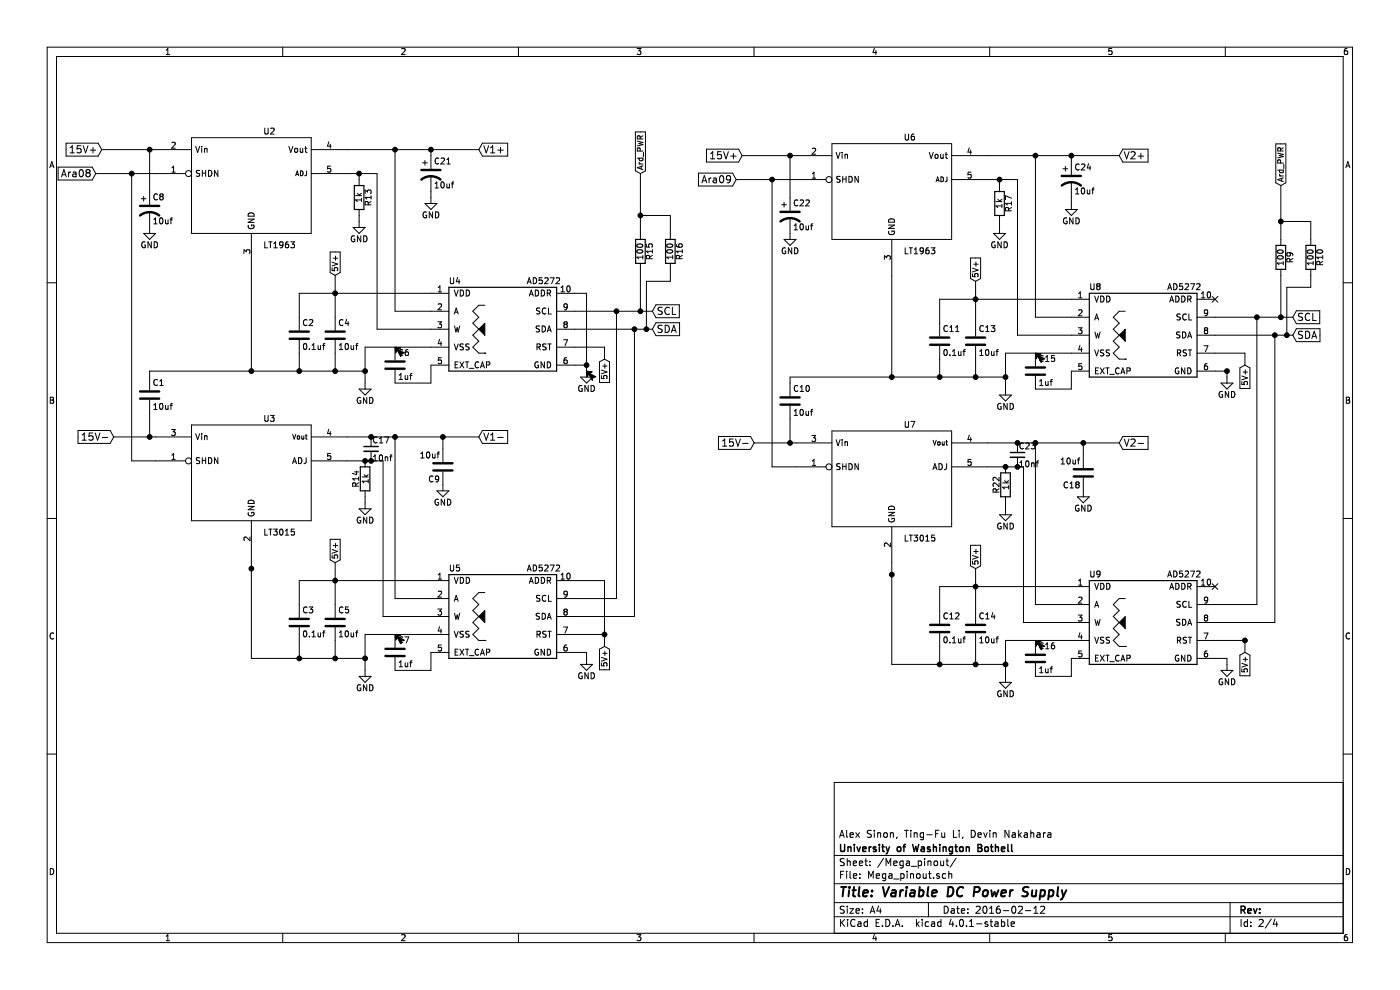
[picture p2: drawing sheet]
EESchema Schematic File Version 2
LIBS:arduino_shieldsNCL
LIBS:Capstone_Motherboard-rescue
LIBS:interface
LIBS:Conn120
LIBS:power
LIBS:device
LIBS:transistors
LIBS:conn
LIBS:linear
LIBS:regul
LIBS:74xx
LIBS:cmos4000
LIBS:adc-dac
LIBS:memory
LIBS:xilinx
LIBS:microcontrollers
LIBS:dsp
LIBS:microchip
LIBS:analog_switches
LIBS:motorola
LIBS:texas
LIBS:intel
LIBS:audio
LIBS:digital-audio
LIBS:philips
LIBS:display
LIBS:cypress
LIBS:siliconi
LIBS:opto
LIBS:atmel
LIBS:contrib
LIBS:valves
LIBS:Capstone_Motherboard-cache
EELAYER 25 0
EELAYER END
$Descr A4 11693 8268
encoding utf-8
Sheet 2 4
Title "Variable DC Power Supply"
Date "2016-02-12"
Rev ""
Comp "University of Washington Bothell"
Comment1 "Alex Sinon, Ting-Fu Li, Devin Nakahara"
Comment2 ""
Comment3 ""
Comment4 ""
$EndDescr
$Comp
L AD5272-RESCUE-digitalPot U4
U 1 1
P 4200 2750
F 0 "U4" H 3750 3150 50  0000 L CNN
F 1 "AD5272" H 4400 3150 50  0000 L CNN
F 2 "Housings_DIP:DIP-10_W7.62mm" H 4200 2750 50  0001 C CNN
F 3 "" H 4200 2750 50  0000 C CNN
	1    4200 2750
	1    0    0    -1  
$EndComp
$Comp
L C C4
U 1 1
P 2800 2800
F 0 "C4" H 2825 2900 50  0000 L CNN
F 1 "10uf" H 2825 2700 50  0000 L CNN
F 2 "Capacitors_ThroughHole:C_Radial_D5_L6_P2.5" H 2838 2650 50  0001 C CNN
F 3 "" H 2800 2800 50  0000 C CNN
	1    2800 2800
	1    0    0    -1  
$EndComp
$Comp
L C C2
U 1 1
P 2500 2800
F 0 "C2" H 2525 2900 50  0000 L CNN
F 1 "0.1uf" H 2525 2700 50  0000 L CNN
F 2 "Capacitors_SMD:C_1206_HandSoldering" H 2538 2650 50  0001 C CNN
F 3 "" H 2500 2800 50  0000 C CNN
	1    2500 2800
	1    0    0    -1  
$EndComp
$Comp
L C C6
U 1 1
P 3300 3050
F 0 "C6" H 3325 3150 50  0000 L CNN
F 1 "1uf" H 3325 2950 50  0000 L CNN
F 2 "Capacitors_SMD:C_1206_HandSoldering" H 3338 2900 50  0001 C CNN
F 3 "" H 3300 3050 50  0000 C CNN
	1    3300 3050
	1    0    0    -1  
$EndComp
$Comp
L GND #PWR08
U 1 1
P 3050 3200
F 0 "#PWR08" H 3050 2950 50  0001 C CNN
F 1 "GND" H 3050 3050 50  0000 C CNN
F 2 "" H 3050 3200 50  0000 C CNN
F 3 "" H 3050 3200 50  0000 C CNN
	1    3050 3200
	1    0    0    -1  
$EndComp
$Comp
L GND #PWR09
U 1 1
P 4900 3100
F 0 "#PWR09" H 4900 2850 50  0001 C CNN
F 1 "GND" H 4900 2950 50  0000 C CNN
F 2 "" H 4900 3100 50  0000 C CNN
F 3 "" H 4900 3100 50  0000 C CNN
	1    4900 3100
	1    0    0    -1  
$EndComp
Text GLabel 5450 2600 2    60   Input ~ 0
SCL
Text GLabel 5450 2750 2    60   Input ~ 0
SDA
$Comp
L LT1963-RESCUE-digitalPot U2
U 1 1
P 2100 1550
F 0 "U2" H 2200 2000 50  0000 L CNN
F 1 "LT1963" H 2200 1050 50  0000 L CNN
F 2 "TO_SOT_Packages_THT:Pentawatt_Neutral_Staggered-Typ1_Horizontal_TO220-5-TA05B" H 2100 1550 50  0001 C CNN
F 3 "" H 2100 1550 50  0000 C CNN
	1    2100 1550
	1    0    0    -1  
$EndComp
$Comp
L R R13
U 1 1
P 3000 1650
F 0 "R13" V 3080 1650 50  0000 C CNN
F 1 "1k" V 3000 1650 50  0000 C CNN
F 2 "Resistors_SMD:R_1206_HandSoldering" V 2930 1650 50  0001 C CNN
F 3 "" H 3000 1650 50  0000 C CNN
	1    3000 1650
	1    0    0    -1  
$EndComp
$Comp
L GND #PWR010
U 1 1
P 3000 1850
F 0 "#PWR010" H 3000 1600 50  0001 C CNN
F 1 "GND" H 3000 1700 50  0000 C CNN
F 2 "" H 3000 1850 50  0000 C CNN
F 3 "" H 3000 1850 50  0000 C CNN
	1    3000 1850
	1    0    0    -1  
$EndComp
$Comp
L GND #PWR011
U 1 1
P 3600 1650
F 0 "#PWR011" H 3600 1400 50  0001 C CNN
F 1 "GND" H 3600 1500 50  0000 C CNN
F 2 "" H 3600 1650 50  0000 C CNN
F 3 "" H 3600 1650 50  0000 C CNN
	1    3600 1650
	1    0    0    -1  
$EndComp
Text GLabel 4000 1250 2    60   Input ~ 0
V1+
Text GLabel 800  1450 0    60   Input ~ 0
Ara08
Text GLabel 850  1250 0    60   Input ~ 0
15V+
$Comp
L AD5272-RESCUE-digitalPot U5
U 1 1
P 4200 5150
F 0 "U5" H 3750 5550 50  0000 L CNN
F 1 "AD5272" H 4400 5550 50  0000 L CNN
F 2 "Housings_DIP:DIP-10_W7.62mm" H 4200 5150 50  0001 C CNN
F 3 "" H 4200 5150 50  0000 C CNN
	1    4200 5150
	1    0    0    -1  
$EndComp
$Comp
L C C5
U 1 1
P 2800 5200
F 0 "C5" H 2825 5300 50  0000 L CNN
F 1 "10uf" H 2825 5100 50  0000 L CNN
F 2 "Capacitors_ThroughHole:C_Radial_D5_L6_P2.5" H 2838 5050 50  0001 C CNN
F 3 "" H 2800 5200 50  0000 C CNN
	1    2800 5200
	1    0    0    -1  
$EndComp
$Comp
L C C3
U 1 1
P 2500 5200
F 0 "C3" H 2525 5300 50  0000 L CNN
F 1 "0.1uf" H 2525 5100 50  0000 L CNN
F 2 "Capacitors_SMD:C_1206_HandSoldering" H 2538 5050 50  0001 C CNN
F 3 "" H 2500 5200 50  0000 C CNN
	1    2500 5200
	1    0    0    -1  
$EndComp
$Comp
L C C7
U 1 1
P 3300 5450
F 0 "C7" H 3325 5550 50  0000 L CNN
F 1 "1uf" H 3325 5350 50  0000 L CNN
F 2 "Capacitors_SMD:C_1206_HandSoldering" H 3338 5300 50  0001 C CNN
F 3 "" H 3300 5450 50  0000 C CNN
	1    3300 5450
	1    0    0    -1  
$EndComp
$Comp
L GND #PWR012
U 1 1
P 3050 5600
F 0 "#PWR012" H 3050 5350 50  0001 C CNN
F 1 "GND" H 3050 5450 50  0000 C CNN
F 2 "" H 3050 5600 50  0000 C CNN
F 3 "" H 3050 5600 50  0000 C CNN
	1    3050 5600
	1    0    0    -1  
$EndComp
$Comp
L GND #PWR013
U 1 1
P 4900 5500
F 0 "#PWR013" H 4900 5250 50  0001 C CNN
F 1 "GND" H 4900 5350 50  0000 C CNN
F 2 "" H 4900 5500 50  0000 C CNN
F 3 "" H 4900 5500 50  0000 C CNN
	1    4900 5500
	1    0    0    -1  
$EndComp
$Comp
L R R14
U 1 1
P 3050 4000
F 0 "R14" V 3130 4000 50  0000 C CNN
F 1 "1k" V 3050 4000 50  0000 C CNN
F 2 "Resistors_SMD:R_1206_HandSoldering" V 2980 4000 50  0001 C CNN
F 3 "" H 3050 4000 50  0000 C CNN
	1    3050 4000
	-1   0    0    1   
$EndComp
$Comp
L C C9
U 1 1
P 3700 3900
F 0 "C9" H 3725 4000 50  0000 L CNN
F 1 "10uf" H 3725 3800 50  0000 L CNN
F 2 "Capacitors_ThroughHole:C_Radial_D5_L6_P2.5" H 3738 3750 50  0001 C CNN
F 3 "" H 3700 3900 50  0000 C CNN
	1    3700 3900
	-1   0    0    1   
$EndComp
$Comp
L GND #PWR014
U 1 1
P 3700 4050
F 0 "#PWR014" H 3700 3800 50  0001 C CNN
F 1 "GND" H 3700 3900 50  0000 C CNN
F 2 "" H 3700 4050 50  0000 C CNN
F 3 "" H 3700 4050 50  0000 C CNN
	1    3700 4050
	1    0    0    -1  
$EndComp
Text GLabel 4000 3650 2    60   Input ~ 0
V1-
$Comp
L LT3015-RESCUE-digitalPot U3
U 1 1
P 2100 3950
F 0 "U3" H 2200 4400 50  0000 L CNN
F 1 "LT3015" H 2200 3450 50  0000 L CNN
F 2 "" H 2100 3950 50  0001 C CNN
F 3 "" H 2100 3950 50  0000 C CNN
	1    2100 3950
	1    0    0    -1  
$EndComp
Text GLabel 950  3650 0    60   Input ~ 0
15V-
$Comp
L C C1
U 1 1
P 1250 3300
F 0 "C1" H 1275 3400 50  0000 L CNN
F 1 "10uf" H 1275 3200 50  0000 L CNN
F 2 "" H 1288 3150 50  0001 C CNN
F 3 "" H 1250 3300 50  0000 C CNN
	1    1250 3300
	1    0    0    -1  
$EndComp
$Comp
L GND #PWR015
U 1 1
P 3050 4200
F 0 "#PWR015" H 3050 3950 50  0001 C CNN
F 1 "GND" H 3050 4050 50  0000 C CNN
F 2 "" H 3050 4200 50  0000 C CNN
F 3 "" H 3050 4200 50  0000 C CNN
	1    3050 4200
	1    0    0    -1  
$EndComp
$Comp
L R R15
U 1 1
P 5350 2100
F 0 "R15" V 5430 2100 50  0000 C CNN
F 1 "100" V 5350 2100 50  0000 C CNN
F 2 "" V 5280 2100 50  0001 C CNN
F 3 "" H 5350 2100 50  0000 C CNN
	1    5350 2100
	1    0    0    -1  
$EndComp
$Comp
L R R16
U 1 1
P 5600 2100
F 0 "R16" V 5680 2100 50  0000 C CNN
F 1 "100" V 5600 2100 50  0000 C CNN
F 2 "" V 5530 2100 50  0001 C CNN
F 3 "" H 5600 2100 50  0000 C CNN
	1    5600 2100
	1    0    0    -1  
$EndComp
$Comp
L AD5272-RESCUE-digitalPot U8
U 1 1
P 9550 2800
F 0 "U8" H 9100 3200 50  0000 L CNN
F 1 "AD5272" H 9750 3200 50  0000 L CNN
F 2 "Housings_DIP:DIP-10_W7.62mm" H 9550 2800 50  0001 C CNN
F 3 "" H 9550 2800 50  0000 C CNN
	1    9550 2800
	1    0    0    -1  
$EndComp
$Comp
L C C13
U 1 1
P 8150 2850
F 0 "C13" H 8175 2950 50  0000 L CNN
F 1 "10uf" H 8175 2750 50  0000 L CNN
F 2 "Capacitors_ThroughHole:C_Radial_D5_L6_P2.5" H 8188 2700 50  0001 C CNN
F 3 "" H 8150 2850 50  0000 C CNN
	1    8150 2850
	1    0    0    -1  
$EndComp
$Comp
L C C11
U 1 1
P 7850 2850
F 0 "C11" H 7875 2950 50  0000 L CNN
F 1 "0.1uf" H 7875 2750 50  0000 L CNN
F 2 "Capacitors_SMD:C_1206_HandSoldering" H 7888 2700 50  0001 C CNN
F 3 "" H 7850 2850 50  0000 C CNN
	1    7850 2850
	1    0    0    -1  
$EndComp
$Comp
L C C15
U 1 1
P 8650 3100
F 0 "C15" H 8675 3200 50  0000 L CNN
F 1 "1uf" H 8675 3000 50  0000 L CNN
F 2 "Capacitors_SMD:C_1206_HandSoldering" H 8688 2950 50  0001 C CNN
F 3 "" H 8650 3100 50  0000 C CNN
	1    8650 3100
	1    0    0    -1  
$EndComp
$Comp
L GND #PWR016
U 1 1
P 8400 3250
F 0 "#PWR016" H 8400 3000 50  0001 C CNN
F 1 "GND" H 8400 3100 50  0000 C CNN
F 2 "" H 8400 3250 50  0000 C CNN
F 3 "" H 8400 3250 50  0000 C CNN
	1    8400 3250
	1    0    0    -1  
$EndComp
$Comp
L GND #PWR017
U 1 1
P 10250 3150
F 0 "#PWR017" H 10250 2900 50  0001 C CNN
F 1 "GND" H 10250 3000 50  0000 C CNN
F 2 "" H 10250 3150 50  0000 C CNN
F 3 "" H 10250 3150 50  0000 C CNN
	1    10250 3150
	1    0    0    -1  
$EndComp
Text GLabel 10800 2650 2    60   Input ~ 0
SCL
Text GLabel 10800 2800 2    60   Input ~ 0
SDA
$Comp
L LT1963-RESCUE-digitalPot U6
U 1 1
P 7450 1600
F 0 "U6" H 7550 2050 50  0000 L CNN
F 1 "LT1963" H 7550 1100 50  0000 L CNN
F 2 "TO_SOT_Packages_THT:Pentawatt_Neutral_Staggered-Typ1_Horizontal_TO220-5-TA05B" H 7450 1600 50  0001 C CNN
F 3 "" H 7450 1600 50  0000 C CNN
	1    7450 1600
	1    0    0    -1  
$EndComp
$Comp
L R R17
U 1 1
P 8350 1700
F 0 "R17" V 8430 1700 50  0000 C CNN
F 1 "1k" V 8350 1700 50  0000 C CNN
F 2 "Resistors_SMD:R_1206_HandSoldering" V 8280 1700 50  0001 C CNN
F 3 "" H 8350 1700 50  0000 C CNN
	1    8350 1700
	1    0    0    -1  
$EndComp
$Comp
L GND #PWR018
U 1 1
P 8350 1900
F 0 "#PWR018" H 8350 1650 50  0001 C CNN
F 1 "GND" H 8350 1750 50  0000 C CNN
F 2 "" H 8350 1900 50  0000 C CNN
F 3 "" H 8350 1900 50  0000 C CNN
	1    8350 1900
	1    0    0    -1  
$EndComp
$Comp
L GND #PWR019
U 1 1
P 8950 1700
F 0 "#PWR019" H 8950 1450 50  0001 C CNN
F 1 "GND" H 8950 1550 50  0000 C CNN
F 2 "" H 8950 1700 50  0000 C CNN
F 3 "" H 8950 1700 50  0000 C CNN
	1    8950 1700
	1    0    0    -1  
$EndComp
Text GLabel 9350 1300 2    60   Input ~ 0
V2+
Text GLabel 6150 1500 0    60   Input ~ 0
Ara09
Text GLabel 6200 1300 0    60   Input ~ 0
15V+
$Comp
L AD5272-RESCUE-digitalPot U9
U 1 1
P 9550 5200
F 0 "U9" H 9100 5600 50  0000 L CNN
F 1 "AD5272" H 9750 5600 50  0000 L CNN
F 2 "Housings_DIP:DIP-10_W7.62mm" H 9550 5200 50  0001 C CNN
F 3 "" H 9550 5200 50  0000 C CNN
	1    9550 5200
	1    0    0    -1  
$EndComp
$Comp
L C C14
U 1 1
P 8150 5250
F 0 "C14" H 8175 5350 50  0000 L CNN
F 1 "10uf" H 8175 5150 50  0000 L CNN
F 2 "Capacitors_ThroughHole:C_Radial_D5_L6_P2.5" H 8188 5100 50  0001 C CNN
F 3 "" H 8150 5250 50  0000 C CNN
	1    8150 5250
	1    0    0    -1  
$EndComp
$Comp
L C C12
U 1 1
P 7850 5250
F 0 "C12" H 7875 5350 50  0000 L CNN
F 1 "0.1uf" H 7875 5150 50  0000 L CNN
F 2 "Capacitors_SMD:C_1206_HandSoldering" H 7888 5100 50  0001 C CNN
F 3 "" H 7850 5250 50  0000 C CNN
	1    7850 5250
	1    0    0    -1  
$EndComp
$Comp
L C C16
U 1 1
P 8650 5500
F 0 "C16" H 8675 5600 50  0000 L CNN
F 1 "1uf" H 8675 5400 50  0000 L CNN
F 2 "Capacitors_SMD:C_1206_HandSoldering" H 8688 5350 50  0001 C CNN
F 3 "" H 8650 5500 50  0000 C CNN
	1    8650 5500
	1    0    0    -1  
$EndComp
$Comp
L GND #PWR020
U 1 1
P 8400 5650
F 0 "#PWR020" H 8400 5400 50  0001 C CNN
F 1 "GND" H 8400 5500 50  0000 C CNN
F 2 "" H 8400 5650 50  0000 C CNN
F 3 "" H 8400 5650 50  0000 C CNN
	1    8400 5650
	1    0    0    -1  
$EndComp
$Comp
L GND #PWR021
U 1 1
P 10250 5550
F 0 "#PWR021" H 10250 5300 50  0001 C CNN
F 1 "GND" H 10250 5400 50  0000 C CNN
F 2 "" H 10250 5550 50  0000 C CNN
F 3 "" H 10250 5550 50  0000 C CNN
	1    10250 5550
	1    0    0    -1  
$EndComp
$Comp
L R R22
U 1 1
P 8400 4050
F 0 "R22" V 8480 4050 50  0000 C CNN
F 1 "1k" V 8400 4050 50  0000 C CNN
F 2 "Resistors_SMD:R_1206_HandSoldering" V 8330 4050 50  0001 C CNN
F 3 "" H 8400 4050 50  0000 C CNN
	1    8400 4050
	-1   0    0    1   
$EndComp
$Comp
L C C18
U 1 1
P 9050 3950
F 0 "C18" H 9075 4050 50  0000 L CNN
F 1 "10uf" H 9075 3850 50  0000 L CNN
F 2 "Capacitors_ThroughHole:C_Radial_D5_L6_P2.5" H 9088 3800 50  0001 C CNN
F 3 "" H 9050 3950 50  0000 C CNN
	1    9050 3950
	-1   0    0    1   
$EndComp
$Comp
L GND #PWR022
U 1 1
P 9050 4100
F 0 "#PWR022" H 9050 3850 50  0001 C CNN
F 1 "GND" H 9050 3950 50  0000 C CNN
F 2 "" H 9050 4100 50  0000 C CNN
F 3 "" H 9050 4100 50  0000 C CNN
	1    9050 4100
	1    0    0    -1  
$EndComp
Text GLabel 9350 3700 2    60   Input ~ 0
V2-
$Comp
L LT3015-RESCUE-digitalPot U7
U 1 1
P 7450 4000
F 0 "U7" H 7550 4450 50  0000 L CNN
F 1 "LT3015" H 7550 3500 50  0000 L CNN
F 2 "" H 7450 4000 50  0001 C CNN
F 3 "" H 7450 4000 50  0000 C CNN
	1    7450 4000
	1    0    0    -1  
$EndComp
Text GLabel 6300 3700 0    60   Input ~ 0
15V-
$Comp
L C C10
U 1 1
P 6600 3350
F 0 "C10" H 6625 3450 50  0000 L CNN
F 1 "10uf" H 6625 3250 50  0000 L CNN
F 2 "" H 6638 3200 50  0001 C CNN
F 3 "" H 6600 3350 50  0000 C CNN
	1    6600 3350
	1    0    0    -1  
$EndComp
$Comp
L GND #PWR023
U 1 1
P 8400 4250
F 0 "#PWR023" H 8400 4000 50  0001 C CNN
F 1 "GND" H 8400 4100 50  0000 C CNN
F 2 "" H 8400 4250 50  0000 C CNN
F 3 "" H 8400 4250 50  0000 C CNN
	1    8400 4250
	1    0    0    -1  
$EndComp
$Comp
L R R9
U 1 1
P 10700 2150
F 0 "R9" V 10780 2150 50  0000 C CNN
F 1 "100" V 10700 2150 50  0000 C CNN
F 2 "" V 10630 2150 50  0001 C CNN
F 3 "" H 10700 2150 50  0000 C CNN
	1    10700 2150
	1    0    0    -1  
$EndComp
$Comp
L R R10
U 1 1
P 10950 2150
F 0 "R10" V 11030 2150 50  0000 C CNN
F 1 "100" V 10950 2150 50  0000 C CNN
F 2 "" V 10880 2150 50  0001 C CNN
F 3 "" H 10950 2150 50  0000 C CNN
	1    10950 2150
	1    0    0    -1  
$EndComp
NoConn ~ 10150 2500
NoConn ~ 10150 4900
Text GLabel 10400 3050 3    47   Input ~ 0
5V+
Text GLabel 10400 5450 3    47   Input ~ 0
5V+
Text GLabel 5050 5400 3    47   Input ~ 0
5V+
Text GLabel 5050 3000 3    47   Input ~ 0
5V+
$Comp
L CP1 C24
U 1 1
P 8950 1500
F 0 "C24" H 8975 1600 50  0000 L CNN
F 1 "10uf" H 8975 1400 50  0000 L CNN
F 2 "" H 8950 1500 50  0001 C CNN
F 3 "" H 8950 1500 50  0000 C CNN
	1    8950 1500
	1    0    0    -1  
$EndComp
$Comp
L CP1 C21
U 1 1
P 3600 1450
F 0 "C21" H 3625 1550 50  0000 L CNN
F 1 "10uf" H 3625 1350 50  0000 L CNN
F 2 "" H 3600 1450 50  0001 C CNN
F 3 "" H 3600 1450 50  0000 C CNN
	1    3600 1450
	1    0    0    -1  
$EndComp
$Comp
L CP1 C22
U 1 1
P 6600 1800
F 0 "C22" H 6625 1900 50  0000 L CNN
F 1 "10uf" H 6625 1700 50  0000 L CNN
F 2 "" H 6600 1800 50  0001 C CNN
F 3 "" H 6600 1800 50  0000 C CNN
	1    6600 1800
	1    0    0    -1  
$EndComp
$Comp
L CP1 C8
U 1 1
P 1250 1750
F 0 "C8" H 1275 1850 50  0000 L CNN
F 1 "10uf" H 1275 1650 50  0000 L CNN
F 2 "" H 1250 1750 50  0001 C CNN
F 3 "" H 1250 1750 50  0000 C CNN
	1    1250 1750
	1    0    0    -1  
$EndComp
$Comp
L GND #PWR024
U 1 1
P 1250 1900
F 0 "#PWR024" H 1250 1650 50  0001 C CNN
F 1 "GND" H 1250 1750 50  0000 C CNN
F 2 "" H 1250 1900 50  0000 C CNN
F 3 "" H 1250 1900 50  0000 C CNN
	1    1250 1900
	1    0    0    -1  
$EndComp
$Comp
L GND #PWR025
U 1 1
P 6600 1950
F 0 "#PWR025" H 6600 1700 50  0001 C CNN
F 1 "GND" H 6600 1800 50  0000 C CNN
F 2 "" H 6600 1950 50  0000 C CNN
F 3 "" H 6600 1950 50  0000 C CNN
	1    6600 1950
	1    0    0    -1  
$EndComp
$Comp
L C_Small C17
U 1 1
P 3100 3750
F 0 "C17" H 3110 3820 50  0000 L CNN
F 1 "10nf" H 3110 3670 50  0000 L CNN
F 2 "" H 3100 3750 50  0001 C CNN
F 3 "" H 3100 3750 50  0000 C CNN
	1    3100 3750
	1    0    0    -1  
$EndComp
$Comp
L C_Small C23
U 1 1
P 8500 3800
F 0 "C23" H 8510 3870 50  0000 L CNN
F 1 "10nf" H 8510 3720 50  0000 L CNN
F 2 "" H 8500 3800 50  0001 C CNN
F 3 "" H 8500 3800 50  0000 C CNN
	1    8500 3800
	1    0    0    -1  
$EndComp
Wire Wire Line
	3600 2900 3050 2900
Wire Wire Line
	3050 2900 3050 3200
Wire Wire Line
	3600 3050 3600 3200
Wire Wire Line
	3600 3200 3300 3200
Wire Wire Line
	4800 2600 5450 2600
Wire Wire Line
	4800 2750 5450 2750
Wire Wire Line
	4800 3050 4900 3050
Wire Wire Line
	4900 2450 4900 3100
Wire Wire Line
	4800 2900 5050 2900
Wire Wire Line
	5050 2900 5050 3000
Wire Wire Line
	4800 2450 4900 2450
Connection ~ 4900 3050
Connection ~ 2500 3100
Connection ~ 3050 3100
Wire Wire Line
	2800 2950 2800 3100
Connection ~ 2800 3100
Wire Wire Line
	2500 2950 2500 3100
Wire Wire Line
	3600 2450 2500 2450
Connection ~ 2800 2450
Wire Wire Line
	2500 2450 2500 2650
Wire Wire Line
	2800 2650 2800 2300
Wire Wire Line
	1250 3100 3050 3100
Wire Wire Line
	3000 1850 3000 1800
Wire Wire Line
	3000 1500 3000 1450
Wire Wire Line
	2900 1450 3150 1450
Wire Wire Line
	2900 1250 4000 1250
Wire Wire Line
	3300 1250 3300 2600
Wire Wire Line
	3300 2600 3600 2600
Wire Wire Line
	3600 2750 3150 2750
Wire Wire Line
	3150 2750 3150 1450
Connection ~ 3000 1450
Connection ~ 3300 1250
Wire Wire Line
	3600 1300 3600 1250
Connection ~ 3600 1250
Wire Wire Line
	3600 1650 3600 1600
Wire Wire Line
	3600 5300 3050 5300
Wire Wire Line
	3050 5300 3050 5600
Wire Wire Line
	3600 5450 3600 5600
Wire Wire Line
	3600 5600 3300 5600
Wire Wire Line
	4800 5450 4900 5450
Wire Wire Line
	4800 5300 5050 5300
Wire Wire Line
	5050 4850 5050 5400
Wire Wire Line
	4800 4850 5050 4850
Connection ~ 2500 5500
Connection ~ 3050 5500
Wire Wire Line
	2800 5350 2800 5500
Connection ~ 2800 5500
Wire Wire Line
	2500 5350 2500 5500
Wire Wire Line
	3600 4850 2500 4850
Connection ~ 2800 4850
Wire Wire Line
	2500 4850 2500 5050
Wire Wire Line
	2800 5050 2800 4700
Wire Wire Line
	2100 4650 2100 5500
Wire Wire Line
	2100 5500 3050 5500
Wire Wire Line
	2900 3650 4000 3650
Connection ~ 3300 3650
Connection ~ 5050 5300
Wire Wire Line
	850  1250 1300 1250
Wire Wire Line
	800  1450 1300 1450
Wire Wire Line
	1300 3650 950  3650
Wire Wire Line
	1300 3850 1100 3850
Wire Wire Line
	1100 3850 1100 1450
Connection ~ 1100 1450
Wire Wire Line
	4800 5000 5150 5000
Wire Wire Line
	5150 5000 5150 2600
Connection ~ 5150 2600
Wire Wire Line
	4800 5150 5300 5150
Wire Wire Line
	5300 5150 5300 2750
Connection ~ 5300 2750
Connection ~ 2100 4750
Wire Wire Line
	1250 3450 1250 3650
Connection ~ 1250 3650
Wire Wire Line
	1250 3150 1250 3100
Connection ~ 2100 3100
Wire Wire Line
	3200 3850 3200 5150
Wire Wire Line
	3200 5150 3600 5150
Wire Wire Line
	3600 5000 3300 5000
Wire Wire Line
	3300 5000 3300 3650
Wire Wire Line
	2900 3850 3200 3850
Wire Wire Line
	3050 4150 3050 4200
Connection ~ 3050 3850
Wire Wire Line
	3700 3750 3700 3650
Connection ~ 3700 3650
Wire Wire Line
	2100 2250 2100 3100
Wire Wire Line
	5350 2600 5350 2250
Connection ~ 5350 2600
Wire Wire Line
	5400 2750 5400 2350
Wire Wire Line
	5400 2350 5600 2350
Wire Wire Line
	5600 2350 5600 2250
Connection ~ 5400 2750
Wire Wire Line
	5600 1950 5600 1800
Wire Wire Line
	5350 1450 5350 1950
Wire Wire Line
	5600 1800 5350 1800
Connection ~ 5350 1800
Wire Wire Line
	8950 2950 8400 2950
Wire Wire Line
	8400 2950 8400 3250
Wire Wire Line
	8950 3100 8950 3250
Wire Wire Line
	8950 3250 8650 3250
Wire Wire Line
	10150 2650 10800 2650
Wire Wire Line
	10150 2800 10800 2800
Wire Wire Line
	10150 3100 10250 3100
Wire Wire Line
	10150 2950 10400 2950
Wire Wire Line
	10400 2950 10400 3050
Connection ~ 10250 3100
Connection ~ 7850 3150
Connection ~ 8400 3150
Wire Wire Line
	8150 3000 8150 3150
Connection ~ 8150 3150
Wire Wire Line
	7850 3000 7850 3150
Wire Wire Line
	8950 2500 7850 2500
Connection ~ 8150 2500
Wire Wire Line
	7850 2500 7850 2700
Wire Wire Line
	8150 2700 8150 2350
Wire Wire Line
	6600 3150 8400 3150
Wire Wire Line
	8350 1900 8350 1850
Wire Wire Line
	8350 1550 8350 1500
Wire Wire Line
	8250 1500 8500 1500
Wire Wire Line
	8250 1300 9350 1300
Wire Wire Line
	8650 1300 8650 2650
Wire Wire Line
	8650 2650 8950 2650
Wire Wire Line
	8950 2800 8500 2800
Wire Wire Line
	8500 2800 8500 1500
Connection ~ 8350 1500
Connection ~ 8650 1300
Wire Wire Line
	8950 1350 8950 1300
Connection ~ 8950 1300
Wire Wire Line
	8950 1700 8950 1650
Wire Wire Line
	8950 5350 8400 5350
Wire Wire Line
	8400 5350 8400 5650
Wire Wire Line
	8950 5500 8950 5650
Wire Wire Line
	8950 5650 8650 5650
Wire Wire Line
	10150 5500 10250 5500
Wire Wire Line
	10150 5350 10400 5350
Connection ~ 7850 5550
Connection ~ 8400 5550
Wire Wire Line
	8150 5400 8150 5550
Connection ~ 8150 5550
Wire Wire Line
	7850 5400 7850 5550
Wire Wire Line
	8950 4900 7850 4900
Connection ~ 8150 4900
Wire Wire Line
	7850 4900 7850 5100
Wire Wire Line
	8150 5100 8150 4750
Wire Wire Line
	7450 4700 7450 5550
Wire Wire Line
	7450 5550 8400 5550
Wire Wire Line
	8250 3700 9350 3700
Connection ~ 8650 3700
Connection ~ 10400 5350
Wire Wire Line
	6200 1300 6650 1300
Wire Wire Line
	6150 1500 6650 1500
Wire Wire Line
	6650 3700 6300 3700
Wire Wire Line
	6650 3900 6450 3900
Wire Wire Line
	6450 3900 6450 1500
Connection ~ 6450 1500
Wire Wire Line
	10150 5050 10500 5050
Wire Wire Line
	10500 5050 10500 2650
Connection ~ 10500 2650
Wire Wire Line
	10150 5200 10650 5200
Wire Wire Line
	10650 5200 10650 2800
Connection ~ 10650 2800
Connection ~ 7450 4800
Wire Wire Line
	6600 3500 6600 3700
Connection ~ 6600 3700
Wire Wire Line
	6600 3200 6600 3150
Connection ~ 7450 3150
Wire Wire Line
	8550 3900 8550 5200
Wire Wire Line
	8550 5200 8950 5200
Wire Wire Line
	8950 5050 8650 5050
Wire Wire Line
	8650 5050 8650 3700
Wire Wire Line
	8250 3900 8550 3900
Wire Wire Line
	8400 4200 8400 4250
Connection ~ 8400 3900
Wire Wire Line
	9050 3800 9050 3700
Connection ~ 9050 3700
Wire Wire Line
	7450 2300 7450 3150
Wire Wire Line
	10700 2650 10700 2300
Connection ~ 10700 2650
Wire Wire Line
	10750 2800 10750 2400
Wire Wire Line
	10750 2400 10950 2400
Wire Wire Line
	10950 2400 10950 2300
Connection ~ 10750 2800
Wire Wire Line
	10950 2000 10950 1850
Wire Wire Line
	10700 1550 10700 2000
Wire Wire Line
	10950 1850 10700 1850
Connection ~ 10700 1850
Wire Wire Line
	4900 5450 4900 5500
Wire Wire Line
	10250 5500 10250 5550
Wire Wire Line
	10250 3100 10250 3150
Wire Wire Line
	10400 5350 10400 5450
Wire Wire Line
	6600 1650 6600 1300
Connection ~ 6600 1300
Wire Wire Line
	1250 1600 1250 1250
Connection ~ 1250 1250
Connection ~ 3100 3650
Connection ~ 3100 3850
Connection ~ 8500 3700
Connection ~ 8500 3900
Text GLabel 5350 1450 1    47   Input ~ 0
Ard_PWR
Text GLabel 10700 1550 1    47   Input ~ 0
Ard_PWR
Text GLabel 2800 2300 1    47   Input ~ 0
5V+
Text GLabel 2800 4700 1    47   Input ~ 0
5V+
Text GLabel 8150 2350 1    47   Input ~ 0
5V+
Text GLabel 8150 4750 1    47   Input ~ 0
5V+
$EndSCHEMATC
